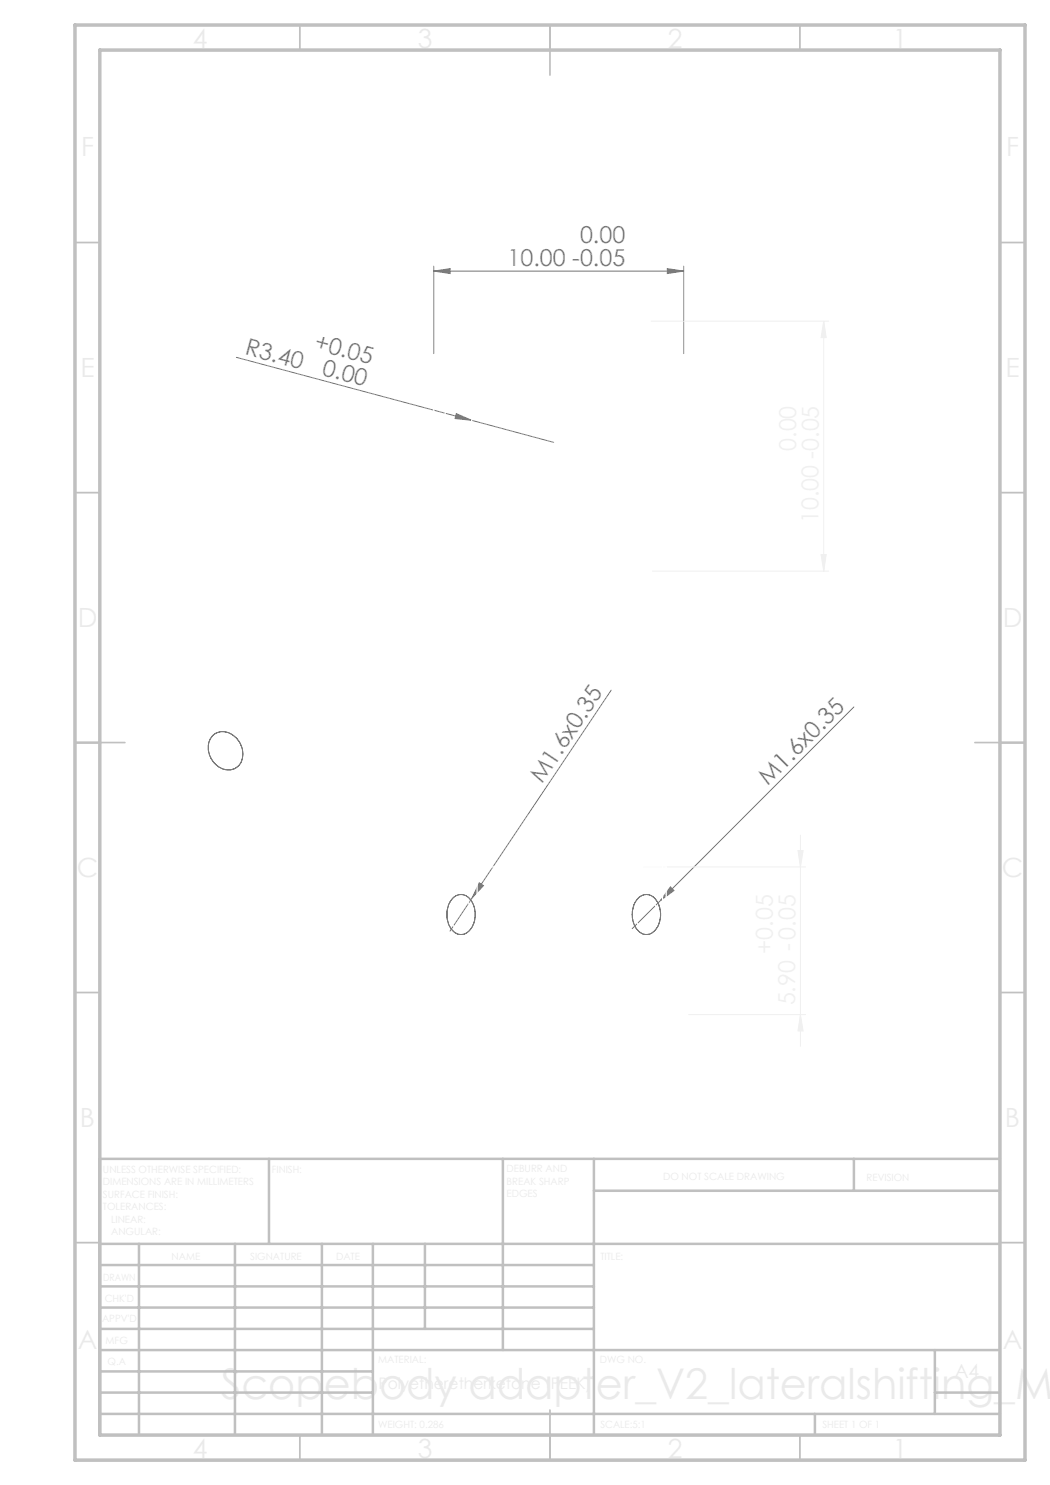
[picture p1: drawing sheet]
<svg xmlns="http://www.w3.org/2000/svg" width="210mm" height="297mm" viewBox="0 0 210 297" stroke-linecap="round" stroke-linejoin="round" font-family="sans-serif">
<g fill="none" stroke="#808080" stroke-width=".2">
<path d="M86.7 54.2l3.3-.5v1zM86.7 53.2v17.5M86.7 54.2h50M133.5 53.7l3.2 .5-3.2 .5zM136.7 53.2v17.5M47.3 71.5l47 12.6M91.3 82.7l3 1.4-3.3-.4zM94.3 84.1l16.4 4.4M122.2 138l-32.2 48.2M170.8 141.4l-38.7 38.7M95.8 176.6l.9 .5-2.3 2.5zM134.1 177.4l.7 .7-2.7 2z"/>
<path d="M132.1 180.1l-5.7 5.6"/>
</g>
<path d="M130.2 64.2h35.5M164.7 64.2l.5 3.3h-1zM164.7 64.2v50M130.5 114.2h35.2M164.2 110.9h1l-.5 3.3zM128.7 173.4h32.4M159.6 170.1h1l-.5 3.3zM160.1 167v42.3M137.7 202.9h23.4M160.1 202.9l.5 3.3h-1z" fill="none" stroke="#f0f0f0" stroke-width=".2"/>
<path d="M42.5 147.1a3.4 3.4 0 0 1 5.1 1 3.9 3.9 0 0 1-.3 5.4 3.6 3.6 0 0 1-5.1-2 3.9 3.9 0 0 1 .3-4.4zM90.7 179.5a2.33 2.33 0 0 1 3.8 1 4.7 4.7 0 0 1-1.5 6.3 2.65 2.65 0 0 1-3.4-2.2 5.1 5.1 0 0 1 1.1-5.1zM127.7 179.5a2.33 2.33 0 0 1 3.9 1 4.9 4.9 0 0 1-1.3 6.2 2.59 2.59 0 0 1-3.6-2.1 5.1 5.1 0 0 1 1-5.1z" fill="none" stroke="#000" stroke-width=".2"/>
<g fill="none" stroke="#c0c0c0" stroke-width=".35">
<path d="M60 5v5M110 5v10M160 5v5M15 48.5h5M200 48.5h5M15 98.5h5M200 98.5h5M15 148.5h10M195 148.5h10M15 198.5h5M200 198.5h5M15 248.5h5"/>
<path d="M200 248.5h5M60 287v5M110 282v10M160 287v5"/>
</g>
<g fill="none" stroke="#c0c0c0" stroke-width=".5">
<path d="M53.8 231.8v17M100.6 231.8v38.2M118.8 231.8v55.2M118.8 238.2h81.2M170.8 231.8v6.4M200 231.8h-180v55.2M20 248.8h180M20 257.3h98.8M20 253h98.8M27.8 248.8v38.2M47 248.8v38.2M64.4 248.8v38.2"/>
<path d="M74.6 248.8v38.2M85 248.8v17M20 265.8h98.8M20 261.5h98.8M20 278.5h54.6M20 274.3h54.6M20 270h180M187 278.5h13M187 270v12.8M20 282.8h180M163 282.8v4.2"/>
</g>
<path d="M15 5h190v287h-190zM20 10h180v277h-180z" fill="none" stroke="#c0c0c0" stroke-width=".7"/>
<g fill="#808080">
<path d="M91.3 82.7l3 1.4-3.3-.4z"/>
<path d="M134.1 177.4l.7 .7-2.7 2z"/>
<path d="M95.8 176.6l.9 .5-2.3 2.5z"/>
<path d="M86.7 54.2l3.3-.5v1zM133.5 53.7l3.2 .5-3.2 .5z"/>
</g>
<path d="M164.7 64.2l.5 3.3h-1zM164.2 110.9h1l-.5 3.3zM159.6 170.1h1l-.5 3.3zM160.1 202.9l.5 3.3h-1z" fill="#f0f0f0"/>
<g fill="none" stroke="#fff" stroke-width=".25">
<path d="M93.8 73.6a22.6 22.6 0 0 0-3.2 25l-1.5 1.6v3.7l6.3 6.3h3.6l1.8-1.7h20l1.7 1.7h3.5l6.5-6.4v-3.6l-1.7-1.6a22.4 22.4 0 0 0-3.2-25M93.8 73.6h8.7M102.5 73.6a17 17 0 0 0-4.8 25.7 17 17 0 0 0 26.1 0 17 17 0 0 0-4.8-25.7M108.2 71.6a17.8 17.8 0 0 0-5.7 2M108.2 71.6v-5.5a22.6 22.6 0 0 0-14.4 7.5M108.2 71.6a17.9 17.9 0 0 1 5 0M113.2 71.6a17.8 17.8 0 0 1 5.8 2M113.2 71.6v-5.5a22.6 22.6 0 0 1 14.4 7.5M119 73.6h8.6M53 119.7a10.9 10.9 0 0 0-3.9 8.4 26.5 26.5 0 0 0 1.6 10.6M53 119.7l-13.1 7.5a9.8 9.8 0 0 0-4.4 7.2 25 25 0 0 0 1.4 12.3M53 119.7l6.1 3.5"/>
<path d="M91.3 111.5l-4.6-4.5v-35.3l7.5-7.5h35.1l7.4 7.5v35.3l-4.5 4.5M91.3 111.5h40.9M91.3 111.5l2.7 2.7h35.5l2.7-2.7M45.8 123.8l-6.3-3.7-7.1 4.1M49.6 139.5v2.9M49.6 139.5l-13.8 7.9M50.7 138.7l-1.1 .8M50.7 138.7l-13.8 8M59.1 123.2a6.2 6.2 0 0 0-5.7 5 19.7 19.7 0 0 0 1.7 12.9 25.4 25.4 0 0 0 10.5 11.9 8.1 8.1 0 0 0 7.8 .4 7.8 7.8 0 0 0 3.5-6.2 24.1 24.1 0 0 0-5-15.8l-1.1-1.4M59.1 123.2l1.1 1 1.1 .8-8.2 4.8M60.1 125.7l4.7 1.4M64.8 127.1l6 2.9"/>
<path d="M64.8 127.1l-11.7 6.8M70.8 130l6.1 3.5a29.2 29.2 0 0 1 3.7 17.3l-.6 2.4-.8 2 1.1 2v2.9l-4.6 2.6M27.1 156.1l5.1 8.9M34.2 152l-7.1 4.1M34.2 152l3.2 5.6M34.2 152v-28.8l-7.1 4.1v28.8M35.8 150.4l4.5 7.8M35.8 147.4v3M36.9 146.7l-1.1 .7M37.4 157.6l-5.2 7.4M37.4 157.6l28.9 16.7M43 147.9a2.7 2.7 0 0 1 4.3 1 2.71 2.71 0 0 1-1.3 4.2 3.3 3.3 0 0 1-3.1-1.7 3.3 3.3 0 0 1 .1-3.5z"/>
<path d="M44.1 158.9l14.1 8.2M49.6 142.4l4.5 7.8M49.6 142.4l-13.8 8M54.1 150.2l2.5 1.5M54.1 150.2l-13.8 8M56.6 151.7l1.3-.7 14.1 8.1M56.6 151.7l-13.8 7.9-2.5-1.4M72 159.1l1.2 2.2M72 159.1l-13.8 8M32.2 165l25.1 14.4 12.2-7v-6.1M58.2 167.1l1.3 2.2M73.2 161.3l2.5 1.4"/>
<path d="M73.2 161.3l-13.7 8M75.7 162.7l-13.8 8-2.4-1.4M89.1 173.4h-.9v19.5M89.1 173.4v19.5M89.1 173.4h43.4M95.4 173.4v19.5M99 173.4v19.5M100.8 173.4v19.5M120.8 173.4v19.5M122.5 173.4v19.5M126 173.4v19.5M132.5 173.4h.7v19.5"/>
<path d="M132.5 173.4v19.5M86.7 192.9h50v10h-50zM90.9 180.4a1.89 1.89 0 0 1 1.9-.5 1.89 1.89 0 0 1 1.3 1.4 3.5 3.5 0 0 1-1.3 4.6 2.06 2.06 0 0 1-2.6-1.8 3.9 3.9 0 0 1 .7-3.7zM91.3 192.9l2.7 10M127.9 180.4a1.91 1.91 0 0 1 3.3 .9 3.6 3.6 0 0 1-1.3 4.6 2.25 2.25 0 0 1-2.8-2.2 4.1 4.1 0 0 1 .8-3.3zM132.2 192.9l-2.7 10"/>
</g>
<text font-size="8.5" fill="#eaeaea" x="44.1" y="279.7">Scopebody adapter_V2_lateralshifting_ML</text>
<g font-size="5.3" fill="#eaeaea">
<text x="38.5" y="9.5">4</text>
<text x="83.5" y="9.5">3</text>
<text x="133.6" y="9.5">2</text>
<text x="178.6" y="9.5">1</text>
<text x="38.5" y="291.5">4</text>
<text x="83.5" y="291.5">3</text>
<text x="133.6" y="291.5">2</text>
<text x="178.6" y="291.5">1</text>
</g>
<g font-size="4.7" fill="#808080">
<text x="101.5" y="53.1">10.00 -0.05</text>
<text x="116" y="48.7">0.00</text>
<text x="48.8" y="70.8" transform="rotate(15 48.8 70.8)">R3.40</text>
<text x="62.7" y="69.9" transform="rotate(15 62.7 69.9)">+0.05</text>
<text x="64.3" y="75" transform="rotate(15 64.3 75)">0.00</text>
<text x="108.4" y="156.9" transform="rotate(-56 108.4 156.9)">M1.6x0.35</text>
<text x="153.6" y="157.2" transform="rotate(-45 153.6 157.2)">M1.6x0.35</text>
</g>
<text font-size="2" fill="#eaeaea" x="20.4" y="264.4">APPV'D</text>
</svg>
